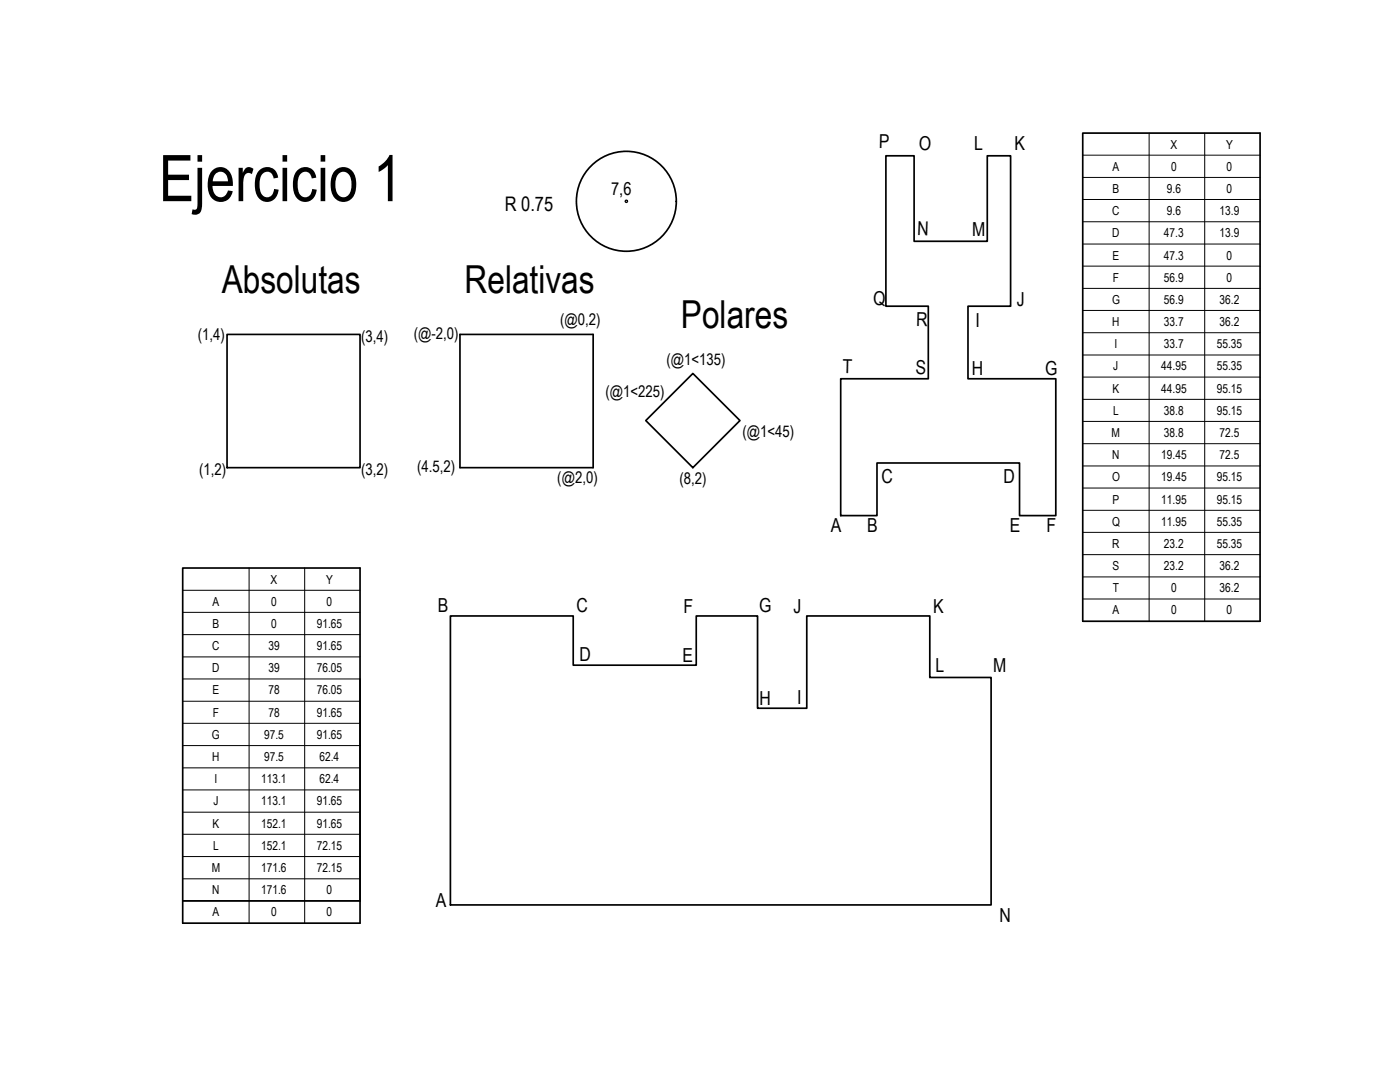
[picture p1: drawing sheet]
<svg xmlns="http://www.w3.org/2000/svg" width="279mm" height="216mm" viewBox="0 0 279 216" stroke-linecap="round" stroke-linejoin="round" font-family="sans-serif">
<!-- layer: 0 -->
<g fill="none" stroke="#000" stroke-width=".34">
<path d="M176.8 31.1h5.6v17h14.6v-17h4.7v30h-8.5v14.5h17.5v27.3h-7.2v-10.5h-28.5v10.5h-7.2v-27.3h17.5v-14.5h-8.5zM216.1 26.6h35.4v97.4h-35.4zM45.3 66.7h26.6v26.6h-26.6zM91.8 66.7h26.6v26.6h-26.6zM138.3 74.5l9.4 9.4-9.4 9.4-9.4-9.4zM36.5 113.3h35.4v70.9h-35.4zM89.9 122.9h24.5v9.8h24.6v-9.8h12.2v18.4h9.8v-18.4h24.6v12.3h12.2v45.4h-107.9zM36.5 179.8h35.4"/>
<circle cx="125" cy="40.2" r="10"/>
</g>
<circle cx="125" cy="40.2" r=".23" fill="none" stroke="#000" stroke-width=".25"/>
<!-- layer: CAJETIN -->
<g fill="none" stroke="#000" stroke-width=".2">
<path d="M216.1 39.8h35.4M216.1 35.4h35.4M216.1 31h35.4M229.3 26.6v97.4M240.4 26.6v97.4M216.1 44.3h35.4M216.1 53.1h35.4M216.1 48.7h35.4M216.1 57.5h35.4M216.1 66.4h35.4M216.1 61.9h35.4M216.1 70.8h35.4"/>
<path d="M216.1 75.2h35.4M216.1 79.7h35.4M216.1 88.5h35.4M216.1 84.1h35.4M216.1 93h35.4M216.1 97.4h35.4M36.5 117.8h35.4M49.7 113.3v70.9M60.8 113.3v70.9M216.1 101.8h35.4M216.1 106.2h35.4M216.1 110.7h35.4"/>
<path d="M216.1 115.1h35.4M216.1 119.5h35.4M36.5 131.1h35.4M36.5 126.6h35.4M36.5 122.2h35.4M36.5 139.9h35.4M36.5 135.5h35.4M36.5 144.3h35.4M36.5 153.2h35.4M36.5 148.8h35.4M36.5 157.6h35.4M36.5 162.1h35.4"/>
<path d="M36.5 166.5h35.4M36.5 175.4h35.4M36.5 170.9h35.4M36.5 179.8h35.4"/>
</g>
<text font-size="12.8" x="31.7" y="40.1">Ejercicio 1</text>
<g font-size="7.7">
<text x="44.3" y="58.4">Absolutas</text>
<text x="92.7" y="58.5">Relativas</text>
<text x="135.9" y="65.4">Polares</text>
</g>
<text font-size="4" x="100.7" y="42.1">R 0.75</text>
<g font-size="3.9">
<text x="175.4" y="29.6" transform="rotate(1 175.4 29.6)">P</text>
<text x="183.4" y="29.9" transform="rotate(1 183.4 29.9)">O</text>
<text x="202.5" y="29.9">K</text>
<text x="194.4" y="30">L</text>
<text x="183.1" y="46.9" transform="rotate(2 183.1 46.9)">N</text>
<text x="194" y="47.1">M</text>
<text x="174.3" y="60.8" transform="rotate(1 174.3 60.8)">Q</text>
<text x="182.9" y="65" transform="rotate(1 182.9 65)">R</text>
<text x="194.7" y="65.2">I</text>
<text x="202.9" y="61.1">J</text>
<text x="168.1" y="74.4" transform="rotate(1 168.1 74.4)">T</text>
<text x="182.7" y="74.6" transform="rotate(1 182.7 74.6)">S</text>
<text x="193.9" y="74.7">H</text>
<text x="208.6" y="74.9">G</text>
<text x="176" y="96.3">C</text>
<text x="200.3" y="96.3">D</text>
<text x="165.8" y="106.2">A</text>
<text x="173" y="106.2">B</text>
<text x="201.5" y="106.2">E</text>
<text x="208.8" y="106.2">F</text>
<text x="87.3" y="122.2">B</text>
<text x="115.1" y="122.2">C</text>
<text x="136.4" y="122.4">F</text>
<text x="151.5" y="122.1">G</text>
<text x="158.3" y="122.4">J</text>
<text x="186.2" y="122.4">K</text>
<text x="115.6" y="131.8">D</text>
<text x="136.2" y="132.1">E</text>
<text x="186.7" y="134">L</text>
<text x="198.2" y="134.1">M</text>
<text x="151.6" y="140.7">H</text>
<text x="159.1" y="140.6">I</text>
<text x="87" y="180.9">A</text>
<text x="199.4" y="184">N</text>
</g>
<text font-size="3.6" x="122" y="38.9">7,6</text>
<g font-size="3.2">
<text x="111.8" y="64.9">(@0,2)</text>
<text x="39.5" y="67.9">(1,4)</text>
<text x="72.1" y="68.2">(3,4)</text>
<text x="82.6" y="67.6">(@-2,0)</text>
<text x="133" y="72.9">(@1&lt;135)</text>
<text x="120.8" y="79.3">(@1&lt;225)</text>
<text x="148.2" y="87.1">(@1&lt;45)</text>
<text x="39.7" y="94.7">(1,2)</text>
<text x="72.1" y="94.7">(3,2)</text>
<text x="83.2" y="94.2">(4.5,2)</text>
<text x="111.2" y="96.4">(@2,0)</text>
<text x="135.6" y="96.5">(8,2)</text>
</g>
<g font-size="2.5">
<text x="233.6" y="29.6">X</text>
<text x="244.7" y="29.6">Y</text>
<text x="222" y="34.1">A</text>
<text x="233.7" y="34.1">0</text>
<text x="244.8" y="34.1">0</text>
<text x="222" y="38.5">B</text>
<text x="232.9" y="38.5">9.6</text>
<text x="244.8" y="38.5">0</text>
<text x="222" y="42.9">C</text>
<text x="222" y="47.3">D</text>
<text x="232.3" y="47.3">47.3</text>
<text x="232.9" y="42.9">9.6</text>
<text x="243.4" y="42.9">13.9</text>
<text x="243.4" y="47.3">13.9</text>
<text x="222" y="51.8">E</text>
<text x="232.3" y="51.8">47.3</text>
<text x="244.8" y="51.8">0</text>
<text x="222.1" y="56.2">F</text>
<text x="232.3" y="56.2">56.9</text>
<text x="244.8" y="56.2">0</text>
<text x="221.9" y="60.6">G</text>
<text x="222" y="65.1">H</text>
<text x="232.3" y="65.1">33.7</text>
<text x="232.3" y="60.6">56.9</text>
<text x="243.4" y="65.1">36.2</text>
<text x="243.4" y="60.6">36.2</text>
<text x="222.4" y="69.5">I</text>
<text x="232.3" y="69.5">33.7</text>
<text x="242.8" y="69.5">55.35</text>
<text x="222.2" y="73.9">J</text>
<text x="231.7" y="73.9">44.95</text>
<text x="242.8" y="73.9">55.35</text>
<text x="222" y="78.3">K</text>
<text x="222.1" y="82.8">L</text>
<text x="231.7" y="78.3">44.95</text>
<text x="232.3" y="82.8">38.8</text>
<text x="242.8" y="78.3">95.15</text>
<text x="242.8" y="82.8">95.15</text>
<text x="221.8" y="87.2">M</text>
<text x="232.3" y="87.2">38.8</text>
<text x="243.4" y="87.2">72.5</text>
<text x="222" y="91.6">N</text>
<text x="231.7" y="91.6">19.45</text>
<text x="243.4" y="91.6">72.5</text>
<text x="221.9" y="96.1">O</text>
<text x="222" y="100.5">P</text>
<text x="231.7" y="96.1">19.45</text>
<text x="231.7" y="100.5">11.95</text>
<text x="242.8" y="96.1">95.15</text>
<text x="242.8" y="100.5">95.15</text>
<text x="221.9" y="104.9">Q</text>
<text x="231.7" y="104.9">11.95</text>
<text x="242.8" y="104.9">55.35</text>
<text x="222" y="109.4">R</text>
<text x="222" y="113.8">S</text>
<text x="232.3" y="109.4">23.2</text>
<text x="232.3" y="113.8">23.2</text>
<text x="242.8" y="109.4">55.35</text>
<text x="243.4" y="113.8">36.2</text>
<text x="54" y="116.4">X</text>
<text x="65.1" y="116.4">Y</text>
<text x="222.1" y="118.2">T</text>
<text x="233.7" y="118.2">0</text>
<text x="243.4" y="118.2">36.2</text>
<text x="42.4" y="120.9">A</text>
<text x="42.4" y="125.3">B</text>
<text x="54.1" y="120.9">0</text>
<text x="54.1" y="125.3">0</text>
<text x="63.2" y="125.3">91.65</text>
<text x="65.2" y="120.9">0</text>
<text x="222" y="122.6">A</text>
<text x="233.7" y="122.6">0</text>
<text x="244.8" y="122.6">0</text>
<text x="42.3" y="129.7">C</text>
<text x="53.6" y="129.7">39</text>
<text x="63.2" y="129.7">91.65</text>
<text x="42.3" y="134.2">D</text>
<text x="53.6" y="134.2">39</text>
<text x="63.2" y="134.2">76.05</text>
<text x="42.4" y="138.6">E</text>
<text x="42.5" y="143">F</text>
<text x="53.6" y="138.6">78</text>
<text x="53.6" y="143">78</text>
<text x="63.2" y="138.6">76.05</text>
<text x="63.2" y="143">91.65</text>
<text x="42.3" y="147.5">G</text>
<text x="52.7" y="147.5">97.5</text>
<text x="63.2" y="147.5">91.65</text>
<text x="42.3" y="151.9">H</text>
<text x="52.7" y="151.9">97.5</text>
<text x="63.8" y="151.9">62.4</text>
<text x="42.6" y="160.7">J</text>
<text x="42.8" y="156.3">I</text>
<text x="52.1" y="156.3">113.1</text>
<text x="52.1" y="160.7">113.1</text>
<text x="63.2" y="160.7">91.65</text>
<text x="63.8" y="156.3">62.4</text>
<text x="42.4" y="165.2">K</text>
<text x="52.1" y="165.2">152.1</text>
<text x="63.2" y="165.2">91.65</text>
<text x="42.5" y="169.6">L</text>
<text x="52.1" y="169.6">152.1</text>
<text x="63.2" y="169.6">72.15</text>
<text x="42.3" y="174">M</text>
<text x="42.3" y="178.4">N</text>
<text x="52.1" y="174">171.6</text>
<text x="52.1" y="178.4">171.6</text>
<text x="63.2" y="174">72.15</text>
<text x="65.2" y="178.4">0</text>
<text x="42.4" y="182.9">A</text>
<text x="54.1" y="182.9">0</text>
<text x="65.2" y="182.9">0</text>
</g>
</svg>
